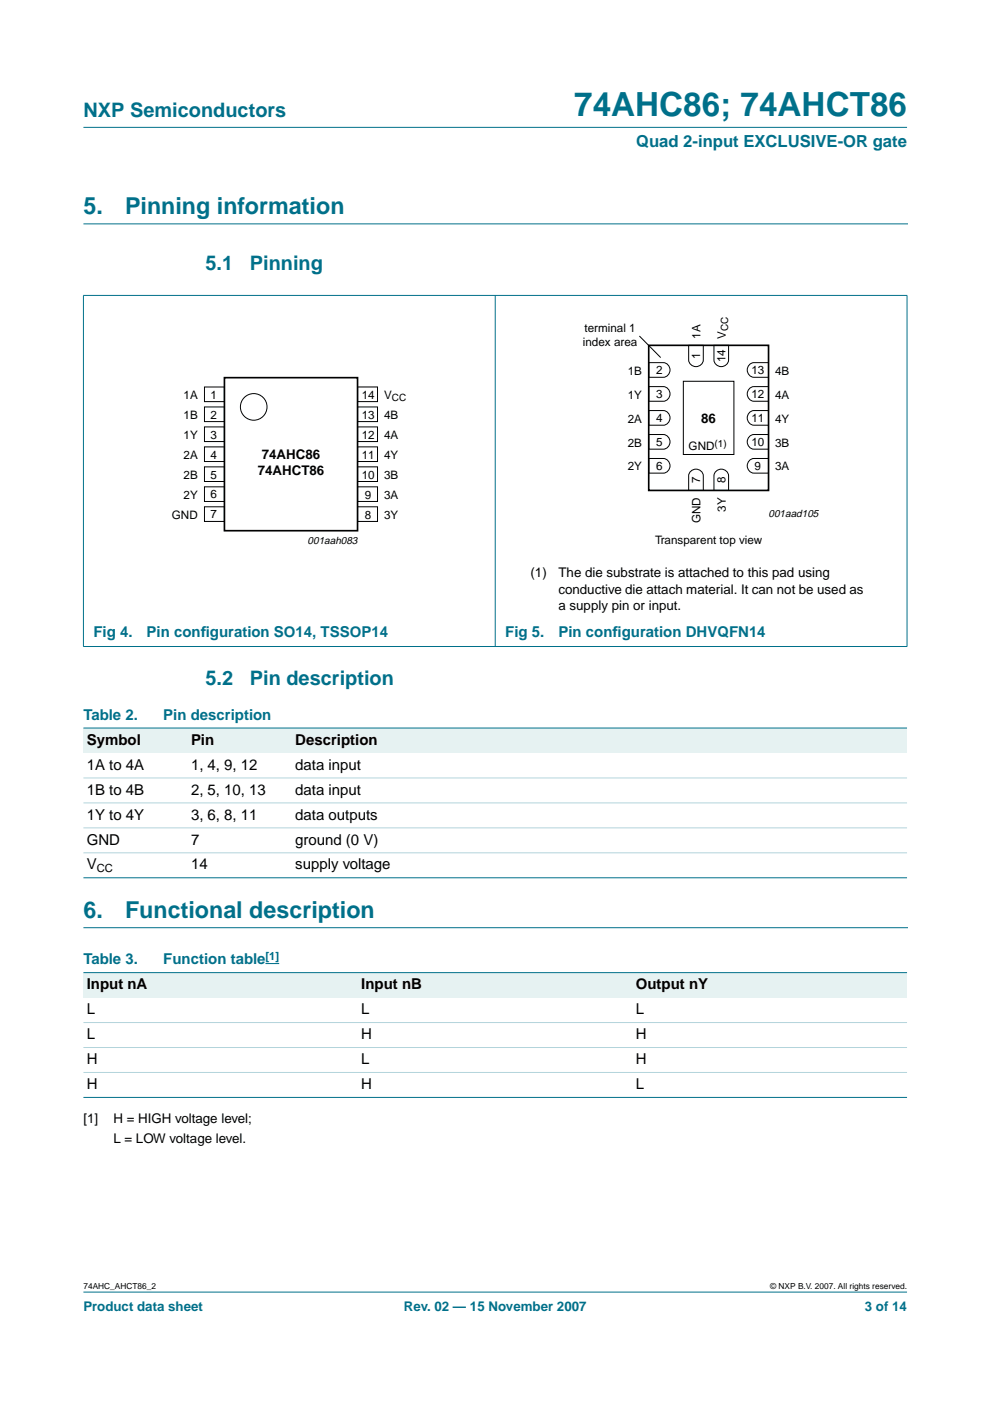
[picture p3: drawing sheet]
<svg xmlns="http://www.w3.org/2000/svg" width="210mm" height="297mm" viewBox="0 0 210 297" stroke-linecap="round" stroke-linejoin="round" font-family="sans-serif">
<g fill="#00708a" stroke="#00708a" stroke-width=".21">
<path d="M17.7 273.9h174.6z"/>
<path d="M17.7 27h174.6z"/>
<path d="M17.7 62.7v74.3z"/>
<path d="M105 62.6v74.5z"/>
<path d="M192.3 62.7v74.3z"/>
<path d="M17.6 62.6h174.8z"/>
<path d="M17.6 137.1h174.8z"/>
</g>
<path d="M17.7 47.5h174.7M17.7 196.7h174.7" fill="none" stroke="#00708a" stroke-width=".21"/>
<g fill="none" stroke="#000" stroke-width=".21">
<path d="M135.6 71.2l4.5 4.6M137.5 76.9h3.1a1.56 1.56 0 0 1 1.5 1.5 1.56 1.56 0 0 1-1.5 1.6h-3.1zM146 73.2h3.1v3.1a1.56 1.56 0 0 1-1.5 1.4 1.56 1.56 0 0 1-1.6-1.4zM151.4 73.2h3.1v3.1a1.56 1.56 0 0 1-1.6 1.4 1.56 1.56 0 0 1-1.5-1.4zM159 77.2l.8-.3h3.1v3.1h-3.1a1.57 1.57 0 0 1-1.3-1.1 1.57 1.57 0 0 1 .5-1.7zM43.4 82h4.2v3.2h-4.2zM43.4 86.3h4.2v3.1h-4.2zM43.4 90.5h4.2v3.1h-4.2zM43.4 94.7h4.2v3.2h-4.2zM43.4 99h4.2v3.1h-4.2zM75.8 99h4.2v3.1h-4.2zM75.8 90.5h4.2v3.1h-4.2z"/>
<path d="M75.8 94.7h4.2v3.2h-4.2zM75.8 82h4.2v3.2h-4.2zM75.8 86.3h4.2v3.1h-4.2zM137.5 97.2h3.1a1.56 1.56 0 0 1 1.5 1.6 1.56 1.56 0 0 1-1.5 1.5h-3.1zM137.5 92.1h3.1a1.56 1.56 0 0 1 1.5 1.6 1.56 1.56 0 0 1-1.5 1.5h-3.1zM137.5 87h3.1a1.56 1.56 0 0 1 1.5 1.6 1.56 1.56 0 0 1-1.5 1.6h-3.1zM137.5 82h3.1a1.56 1.56 0 0 1 1.5 1.5 1.56 1.56 0 0 1-1.5 1.6h-3.1zM144.9 80.8h10.7v15.6h-10.7zM159 97.5l.8-.3h3.1v3.1h-3.1a1.57 1.57 0 0 1-1.3-1.1 1.57 1.57 0 0 1 .5-1.7zM159 92.4l.8-.3h3.1v3.1h-3.1a1.57 1.57 0 0 1-1.3-1.1 1.57 1.57 0 0 1 .5-1.7zM159 87.4l.8-.4h3.1v3.2h-3.1a1.57 1.57 0 0 1-1.3-1.2 1.57 1.57 0 0 1 .5-1.6zM159 82.3l.8-.3h3.1v3.1h-3.1a1.57 1.57 0 0 1-1.3-1.1 1.57 1.57 0 0 1 .5-1.7z"/>
<path d="M43.4 103.2h4.2v3.1h-4.2zM43.4 107.5h4.2v3.1h-4.2zM75.8 107.5h4.2v3.1h-4.2zM75.8 103.2h4.2v3.1h-4.2zM146.3 100a1.57 1.57 0 0 1 1.7-.5 1.57 1.57 0 0 1 1.1 1.4v3.1h-3.1v-3.1zM151.7 100a1.57 1.57 0 0 1 1.7-.5 1.57 1.57 0 0 1 1.1 1.4v3.1h-3.1v-3.1z"/>
<circle cx="53.8" cy="86.3" r="2.82"/>
</g>
<path d="M137.5 73.2h25.4v30.8h-25.4zM47.6 80.1h28.2v32.4h-28.2z" fill="none" stroke="#000" stroke-width=".35"/>
<g fill="#e6f2f2">
<path d="M17.7 154.4h22.1v5.2h-22.1z" fill-rule="evenodd"/>
<path d="M39.8 154.4h22.1v5.2h-22.1z" fill-rule="evenodd"/>
<path d="M61.9 154.4h130.4v5.2h-130.4z" fill-rule="evenodd"/>
</g>
<g fill="#00708a" stroke="#00708a" stroke-width=".21">
<path d="M17.7 154.4h174.6z"/>
<path d="M17.7 186.1h174.6z"/>
</g>
<g fill="#b3d4db" stroke="#b3d4db" stroke-width=".21">
<path d="M17.7 164.9h174.6z"/>
<path d="M17.7 170.2h174.6z"/>
<path d="M17.7 175.5h174.6z"/>
<path d="M17.7 180.8h174.6z"/>
</g>
<path d="M56.3 204.3h2.9" fill="none" stroke="#00f" stroke-width=".21"/>
<g fill="#e6f2f2">
<path d="M17.7 206.2h58.2v5.3h-58.2z" fill-rule="evenodd"/>
<path d="M75.9 206.2h58.2v5.3h-58.2z" fill-rule="evenodd"/>
<path d="M134.1 206.2h58.2v5.3h-58.2z" fill-rule="evenodd"/>
</g>
<g fill="#00708a" stroke="#00708a" stroke-width=".21">
<path d="M17.7 206.2h174.6z"/>
<path d="M17.7 232.7h174.6z"/>
</g>
<g fill="#b3d4db" stroke="#b3d4db" stroke-width=".21">
<path d="M17.7 216.8h174.6z"/>
<path d="M17.7 222.1h174.6z"/>
<path d="M17.7 227.4h174.6z"/>
</g>
<text font-size="7.1" fill="#00708a" x="121.7" y="24.7">74AHC86; 74AHCT86</text>
<g font-size="4.9" fill="#00708a">
<text x="17.7" y="45.5">5.</text>
<text x="26.5" y="45.5">Pinning information</text>
<text x="17.7" y="194.7">6.</text>
<text x="26.5" y="194.7">Functional description</text>
</g>
<g font-size="4.2" fill="#00708a">
<text x="17.7" y="24.9">NXP Semiconductors</text>
<text x="43.6" y="57.3">5.1</text>
<text x="53" y="57.3">Pinning</text>
<text x="43.6" y="145.2">5.2</text>
<text x="53" y="145.2">Pin description</text>
</g>
<text font-size="3.5" fill="#00708a" x="134.9" y="31.1">Quad 2-input EXCLUSIVE-OR gate</text>
<g font-size="3.2" fill="#00708a">
<text x="19.8" y="135">Fig 4.</text>
<text x="31.1" y="135">Pin conf</text>
<text x="42.6" y="135">iguration SO14, TSSOP14</text>
<text x="107.1" y="135">Fig 5.</text>
<text x="118.4" y="135">Pin conf</text>
<text x="129.9" y="135">iguration DHVQFN14</text>
<text x="17.7" y="152.6">Table 2.</text>
<text x="34.6" y="152.6">Pin description</text>
<text x="17.7" y="204.5">Table 3.</text>
<text x="34.6" y="204.5">Function table</text>
</g>
<g font-size="3.2">
<text x="18.4" y="157.9">Symbol</text>
<text x="40.5" y="157.9">Pin</text>
<text x="62.6" y="157.9">Description</text>
<text x="18.4" y="163.2">1A to 4A</text>
<text x="40.5" y="163.2">1, 4, 9, 12</text>
<text x="62.6" y="163.2">data input</text>
<text x="18.4" y="168.5">1B to 4B</text>
<text x="18.4" y="173.8">1Y to 4Y</text>
<text x="40.5" y="168.5">2, 5, 10, 13</text>
<text x="40.5" y="173.8">3, 6, 8, 11</text>
<text x="62.6" y="168.5">data input</text>
<text x="62.6" y="173.8">data outputs</text>
<text x="18.4" y="179.1">GND</text>
<text x="40.5" y="179.1">7</text>
<text x="62.6" y="179.1">ground (0 V)</text>
<text x="18.4" y="184.3">V</text>
<text x="40.5" y="184.3">14</text>
<text x="62.6" y="184.3">supply voltage</text>
<text x="18.4" y="209.7">Input nA</text>
<text x="76.6" y="209.7">Input nB</text>
<text x="134.8" y="209.7">Output nY</text>
<text x="18.4" y="215">L</text>
<text x="76.6" y="215">L</text>
<text x="134.8" y="215">L</text>
<text x="18.4" y="220.3">L</text>
<text x="76.6" y="220.3">H</text>
<text x="134.8" y="220.3">H</text>
<text x="18.4" y="225.6">H</text>
<text x="76.6" y="225.6">L</text>
<text x="134.8" y="225.6">H</text>
<text x="18.4" y="230.9">H</text>
<text x="76.6" y="230.9">H</text>
<text x="134.8" y="230.9">L</text>
</g>
<g font-size="2.8">
<text x="148.7" y="89.6">86</text>
<text x="54.6" y="100.6">74AHCT86</text>
<text x="55.5" y="97.3">74AHC86</text>
<text x="112.5" y="122.4">(1)</text>
<text x="118.4" y="125.9">conductive die attach material. It can not be used as</text>
<text x="118.4" y="122.4">The die substrate is attached to this pad using</text>
<text x="118.4" y="129.4">a supply pin or input.</text>
<text x="17.7" y="238.1">[1]</text>
<text x="24" y="238.1">H = HIGH voltage level;</text>
<text x="24" y="242.3">L = LOW voltage level.</text>
</g>
<g font-size="2.8" fill="#00708a">
<text x="17.7" y="278">Product data sheet</text>
<text x="85.6" y="278">Rev. 02 — 15 November 2007</text>
<text x="183.4" y="278">3 of 14</text>
</g>
<g font-size="2.5">
<text x="123.9" y="70.4">terminal 1</text>
<text x="148.6" y="71.8" transform="rotate(-90 148.6 71.8)">1A</text>
<text x="153.9" y="71.8" transform="rotate(-90 153.9 71.8)">V</text>
<text x="123.6" y="73.4">index area</text>
<text x="148.5" y="76.2" transform="rotate(-90 148.5 76.2)">1</text>
<text x="153.8" y="76.9" transform="rotate(-90 153.8 76.9)">14</text>
<text x="133.1" y="79.4">1B</text>
<text x="139.1" y="79.4">2</text>
<text x="159.3" y="79.4">13</text>
<text x="164.4" y="79.4">4B</text>
<text x="38.9" y="84.6">1A</text>
<text x="38.9" y="88.8">1B</text>
<text x="44.6" y="84.5">1</text>
<text x="44.6" y="88.8">2</text>
<text x="76.7" y="84.5">14</text>
<text x="76.7" y="88.7">13</text>
<text x="81.5" y="84.6">V</text>
<text x="81.5" y="88.8">4B</text>
<text x="133.1" y="89.6">2A</text>
<text x="133.1" y="84.5">1Y</text>
<text x="139.1" y="89.5">4</text>
<text x="139.1" y="84.4">3</text>
<text x="159.3" y="89.5">11</text>
<text x="159.3" y="84.4">12</text>
<text x="164.4" y="89.6">4Y</text>
<text x="164.4" y="84.5">4A</text>
<text x="38.9" y="93.1">1Y</text>
<text x="44.6" y="93">3</text>
<text x="76.7" y="93">12</text>
<text x="81.5" y="93.1">4A</text>
<text x="133.1" y="94.7">2B</text>
<text x="139.1" y="94.6">5</text>
<text x="146" y="95.5">GND</text>
<text x="159.3" y="94.6">10</text>
<text x="164.4" y="94.7">3B</text>
<text x="38.9" y="97.3">2A</text>
<text x="38.9" y="101.5">2B</text>
<text x="44.6" y="97.2">4</text>
<text x="44.6" y="101.5">5</text>
<text x="76.7" y="101.5">10</text>
<text x="76.7" y="97.2">11</text>
<text x="81.5" y="97.3">4Y</text>
<text x="81.5" y="101.5">3B</text>
<text x="133.1" y="99.7">2Y</text>
<text x="139.1" y="99.7">6</text>
<text x="160" y="99.7">9</text>
<text x="164.4" y="99.7">3A</text>
<text x="38.9" y="105.8">2Y</text>
<text x="44.6" y="105.7">6</text>
<text x="77.4" y="105.8">9</text>
<text x="81.5" y="105.8">3A</text>
<text x="148.5" y="102.4" transform="rotate(-90 148.5 102.4)">7</text>
<text x="153.8" y="102.4" transform="rotate(-90 153.8 102.4)">8</text>
<text x="36.5" y="110">GND</text>
<text x="44.6" y="109.9">7</text>
<text x="77.4" y="110">8</text>
<text x="81.5" y="110">3Y</text>
<text x="148.6" y="110.9" transform="rotate(-90 148.6 110.9)">GND</text>
<text x="153.9" y="108.5" transform="rotate(-90 153.9 108.5)">3Y</text>
<text x="138.9" y="115.3">Transparent top view</text>
</g>
<text font-size="2.4" x="20.5" y="184.9">CC</text>
<text font-size="2.4" fill="#00f" x="56.3" y="203.5">[1]</text>
<g font-size="2.2">
<text x="162.9" y="109.6">001aad105</text>
<text x="65.2" y="115.3">001aah083</text>
</g>
<g font-size="2.1">
<text x="154.4" y="70.2" transform="rotate(-90 154.4 70.2)">CC</text>
<text x="83.1" y="85.1">CC</text>
<text x="151.5" y="94.8">(1)</text>
</g>
<g font-size="1.8">
<text x="17.7" y="273.4">74AHC_AHCT86_2</text>
<text x="163.3" y="273.4">© NXP B.V. 2007. All rights reserved.</text>
</g>
</svg>
